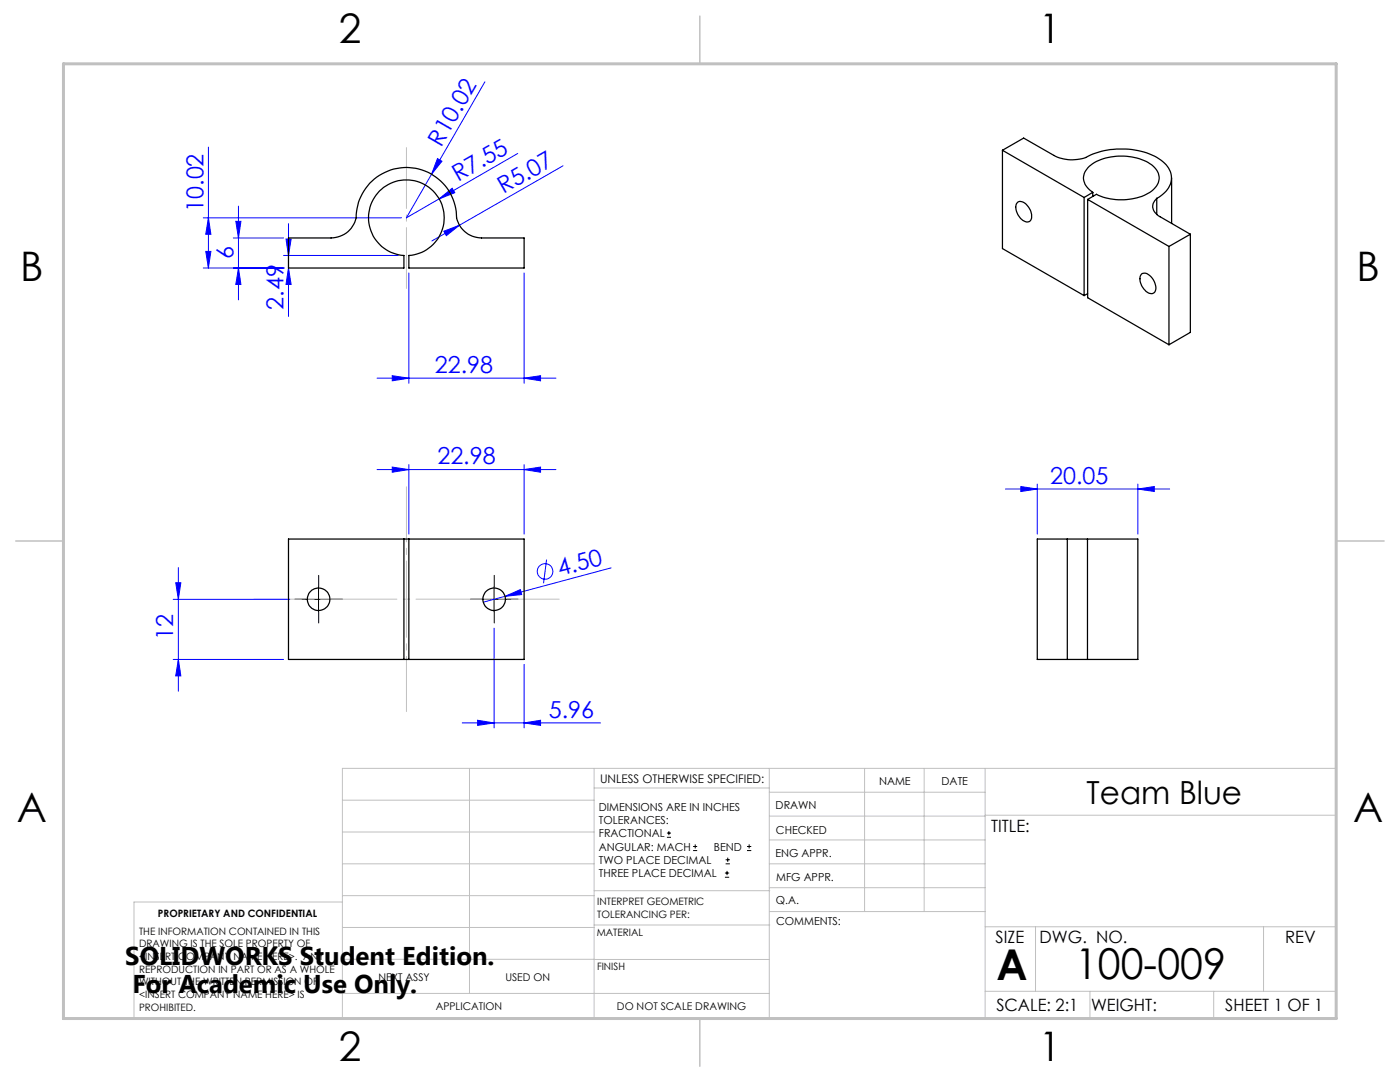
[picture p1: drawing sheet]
<svg xmlns="http://www.w3.org/2000/svg" width="279mm" height="216mm" viewBox="0 0 279 216" stroke-linecap="round" stroke-linejoin="round" font-family="sans-serif">
<g fill="none" stroke="#00f" stroke-width=".2">
<path d="M96.8 16.3l-15.7 27.2 6.5-3.8M41.6 29.4v24.1M87.3 31.6l.9 .6-2.1 2.6zM87.6 39.7l2.6-2.1 .6 .9zM103.3 30.6l-15.7 9.1M112.4 33.1l-20.7 11.8M40.6 53.5h16M40.6 43.5h39.5M41.1 50.2h1l-.5 3.3zM41.6 43.5l.5 3.2h-1zM46.6 47.5h10M47.1 44.2h1l-.5 3.3z"/>
<path d="M47.6 53.5l.5 3.3h-1zM47.6 41.1v18.7M56.6 53.5h.1M56.6 51h23M57.1 47.7h1l-.5 3.3zM57.6 53.5l.5 3.3h-1zM57.6 44.6v18.5M81.6 54.5v22M88.6 46.1l3.1-1.2-2.6 2.1zM91.7 44.9l-5.5 3.2M104.6 54.5v22M75.2 75.5h35.7"/>
<path d="M78.3 75l3.3 .5-3.3 .5zM104.6 75.5l3.3-.5v1zM75.2 93.7h35.7M78.3 93.2l3.3 .5-3.3 .5zM81.6 92.7v13.9M104.6 93.7l3.3-.5v1zM104.6 92.7v13.9M200.7 97.6h32.7M203.7 97.1l3.3 .5-3.3 .5zM207 96.6v10M227.1 97.6l3.3-.5v1zM227.1 96.6v10"/>
<path d="M34.6 119.6h23.2M35.1 116.3h1l-.5 3.3zM35.6 113.2v24.7M100.8 119l3.1-1.3 .2 .9zM109.1 111.7l-.6 4.7M122 113.3l-25.6 6.9M34.6 131.6h22M35.6 131.6l.5 3.3h-1zM98.6 125.3v19.9M104.6 132.6v12.6M92.3 144.3h27.5M95.3 143.7l3.3 .6-3.3 .4z"/>
<path d="M104.6 144.3l3.3-.6v1z"/>
<circle cx="108.8" cy="114" r="1.55"/>
</g>
<g fill="none" stroke="#000" stroke-width=".2">
<path d="M61.1 119.6h5M63.6 117.1v5M96.1 119.6h5M98.6 117.1v5M133.1 167.1h.8M133.1 166.2h.8M133.5 165.8v.9M138.3 169.7h.8M138.3 168.9h.8M138.7 168.5v.8M144.7 175h.8M144.7 174.2h.8"/>
<path d="M144.8 172.4h.9M144.8 171.6h.9M145.1 173.8v.8M145.2 171.1v.9M149.1 169.7h.8M149.1 168.9h.8M149.5 168.5v.8"/>
</g>
<path d="M61.1 119.6h-2.3M63.6 117.1v-2.3M66.1 119.6h2.2M96.1 119.6h-2.2M98.6 117.1v-2.3M101.1 119.6h2.3M63.6 122.1v2.2M98.6 122.1v2.2" fill="none" stroke="#000" stroke-width=".2" stroke-dasharray="15.2 1.3 1.3 1.3"/>
<path d="M81.1 57.6v-28.1" fill="none" stroke="#c0c0c0" stroke-width=".2" stroke-dasharray="15.2 1.3 1.3 1.3" stroke-dashoffset="3.1"/>
<path d="M50.6 119.6h61" fill="none" stroke="#c0c0c0" stroke-width=".2" stroke-dasharray="15.2 1.3 1.3 1.3" stroke-dashoffset="5.7"/>
<path d="M81.1 97.1v44.9" fill="none" stroke="#c0c0c0" stroke-width=".2" stroke-dasharray="15.2 1.3 1.3 1.3" stroke-dashoffset="4.2"/>
<g fill="none" stroke="#c0c0c0" stroke-width=".2">
<path d="M68.3 159.7h50.3M93.7 153.3v44.9M118.6 153.3v49.9M118.6 157.2h34.9M153.5 153.3v49.9M153.5 158.1h43.1M172.5 153.3v28.6M184.4 153.3v28.6M196.6 153.3v49.9M68.3 180h-41.6v23.2h240v-49.9h-198.4v49.9M68.3 178.7h50.3M68.3 172.4h50.3"/>
<path d="M68.3 166h50.3M118.6 177.7h35M153.5 167.6h43.1M153.5 162.8h43.1M153.5 172.4h43.1M153.5 177.1h43.1M196.6 162.7h70.1M68.3 198.2h85.2M68.3 191.4l85.2 .1M68.3 185.1h50.3M118.6 184.6h35M153.6 181.9h43"/>
<path d="M196.6 197.8h70.1M196.6 184.9h70.1M206.7 184.9v12.9M217.5 197.8v5.4M242.2 197.8v5.4M252.2 184.9v12.9"/>
</g>
<path d="M139.7 3.2v9.5M3.1 107.9h9.6M266.7 107.9h9.5M139.7 203.2v9.6" fill="none" stroke="#c0c0c0" stroke-width=".3"/>
<path d="M12.7 12.7h254v190.5h-254z" fill="none" stroke="#c0c0c0" stroke-width=".6"/>
<g fill="#00f">
<path d="M100.8 119l3.1-1.3 .2 .9z"/>
<path d="M88.6 46.1l3.1-1.2-2.6 2.1z"/>
<path d="M87.6 39.7l2.6-2.1 .6 .9z"/>
<path d="M87.3 31.6l.9 .6-2.1 2.6z"/>
<path d="M104.6 93.7l3.3-.5v1zM78.3 93.2l3.3 .5-3.3 .5z"/>
<path d="M95.3 143.7l3.3 .6-3.3 .4zM104.6 144.3l3.3-.6v1zM203.7 97.1l3.3 .5-3.3 .5zM227.1 97.6l3.3-.5v1z"/>
<path d="M78.3 75l3.3 .5-3.3 .5zM104.6 75.5l3.3-.5v1z"/>
<path d="M35.6 131.6l.5 3.3h-1zM35.1 116.3h1l-.5 3.3z"/>
<path d="M57.6 53.5l.5 3.3h-1zM57.1 47.7h1l-.5 3.3z"/>
<path d="M47.1 44.2h1l-.5 3.3zM47.6 53.5l.5 3.3h-1zM41.6 43.5l.5 3.2h-1zM41.1 50.2h1l-.5 3.3z"/>
</g>
<g fill="none" stroke="#000" stroke-width=".25">
<path d="M200.1 30l4.2-2.4 6 3.4a8 8 0 0 0 7.8-.3 15.3 15.3 0 0 1 13.6 1.3 4.1 4.1 0 0 1 0 7.1l-.8 .5M200.1 30l16.3 9.4M200.1 30v19.6l16.3 9.4M216.4 39.4v19.6M217.1 39.8l16.2 9.4M217.1 39.8v19.6l16.2 9.4M218.1 38.4a3.1 3.1 0 0 1-1.4-4.4 8.4 8.4 0 0 1 7.1-2.8 9.2 9.2 0 0 1 6.8 2.5 3.1 3.1 0 0 1-1.1 4.7 11.6 11.6 0 0 1-10.7 .4l-1.7 1M218.1 38.4l-1.7 1M218.1 38.4v.8M230.9 39.6a2.05 2.05 0 0 0 .3 3.5l6.4 3.6M230.9 39.6v3.2M233.8 35.5v9.1"/>
<path d="M57.6 47.5h8.5a5 5 0 0 0 5.1-5.3 10 10 0 0 1 10.5-8.8 10 10 0 0 1 9.4 10.1 5.1 5.1 0 0 0 5 4h8.5v6h-23v-2.5a7.6 7.6 0 0 0 6.1-11.2 7.6 7.6 0 0 0-12.7-.9 7.6 7.6 0 0 0 4.5 11.9l1.1 .2v2.5h-23zM203.1 40.4a1.56 1.56 0 0 1 2.1 .8 2.33 2.33 0 0 1 .3 3 2.05 2.05 0 0 1-2.4-1.5 1.93 1.93 0 0 1 0-2.3zM217.1 58.6l-.7 .4M227.8 54.7a1.56 1.56 0 0 1 2.1 .8 2.33 2.33 0 0 1 .4 3 1.53 1.53 0 0 1-2-.8 2.53 2.53 0 0 1-.5-3zM233.3 49.2v19.6M237.6 46.7v19.6l-4.3 2.5M237.6 46.7l-4.3 2.5M80.6 107.6h1M80.6 107.6h-23v24h23M80.6 107.6v24M81.6 107.6h23v24h-23M81.6 107.6v24"/>
<path d="M213 107.6h4M213 107.6h-6v24h6M213 107.6v24M217 107.6h10.1v24h-10.1M217 107.6v24M80.6 131.6h1M213 131.6h4"/>
<circle cx="63.6" cy="119.6" r="2.24"/>
<circle cx="98.6" cy="119.6" r="2.24"/>
</g>
<g font-size="8.5">
<text x="198.9" y="195.5">A</text>
<text x="214.5" y="195.4">100-009</text>
</g>
<g font-size="8.1">
<text x="67.6" y="8.6">2</text>
<text x="207.3" y="8.6">1</text>
<text x="4" y="56.2">B</text>
<text x="270.7" y="56.2">B</text>
<text x="3.3" y="164.1">A</text>
<text x="270" y="164.1">A</text>
<text x="67.6" y="211.8">2</text>
<text x="207.3" y="211.8">1</text>
</g>
<text font-size="6.3" x="216.9" y="160.5">Team Blue</text>
<g font-size="5.1">
<text x="25" y="192.5">SOLIDWORKS Student Edition.</text>
<text x="26.4" y="198.1">For Academic Use Only.</text>
</g>
<g font-size="4.7" fill="#00f">
<text x="88" y="29.5" transform="rotate(-60 88 29.5)">R10.02</text>
<text x="91.5" y="36.3" transform="rotate(-30 91.5 36.3)">R7.55</text>
<text x="100.5" y="38.8" transform="rotate(-30 100.5 38.8)">R5.07</text>
<text x="40.6" y="42.3" transform="rotate(-90 40.6 42.3)">10.02</text>
<text x="46.6" y="51.8" transform="rotate(-90 46.6 51.8)">6</text>
<text x="56.6" y="61.8" transform="rotate(-90 56.6 61.8)">2.49</text>
<text x="86.8" y="74.4">22.98</text>
<text x="87.3" y="92.7">22.98</text>
<text x="209.6" y="96.5">20.05</text>
<text x="111.7" y="115" transform="rotate(-15 111.7 115)">4.50</text>
<text x="34.6" y="127.7" transform="rotate(-90 34.6 127.7)">12</text>
<text x="109.5" y="143.2">5.96</text>
</g>
<g font-size="3.4">
<text x="197.8" y="166">TITLE:</text>
<text x="198.7" y="188.1">SIZE</text>
<text x="207.5" y="188.1">DWG. NO.</text>
<text x="256.5" y="188.2">REV</text>
<text x="198.8" y="201.7">SCALE: 2:1</text>
<text x="217.7" y="201.8">WEIGHT:</text>
<text x="244.5" y="201.7">SHEET 1 OF 1</text>
</g>
<text font-size="2.4" x="119.8" y="156.2">UNLESS OTHERWISE SPECIFIED:</text>
<g font-size="2.2">
<text x="119.5" y="161.8">DIMENSIONS ARE IN INCHES</text>
<text x="154.8" y="161.4">DRAWN</text>
<text x="175.4" y="156.6">NAME</text>
<text x="187.9" y="156.7">DATE</text>
<text x="119.5" y="164.4">TOLERANCES:</text>
<text x="119.5" y="167.1">FRACTIONAL</text>
<text x="154.9" y="166.3">CHECKED</text>
<text x="119.5" y="169.7">ANGULAR: MACH</text>
<text x="119.5" y="172.4">TWO PLACE DECIMAL</text>
<text x="142.5" y="169.7">BEND</text>
<text x="154.8" y="171">ENG APPR.</text>
<text x="119.5" y="175">THREE PLACE DECIMAL</text>
<text x="154.9" y="175.7">MFG APPR.</text>
<text x="154.9" y="180.4">Q.A.</text>
<text x="154.9" y="184.6">COMMENTS:</text>
</g>
<g font-size="2.1">
<text x="75.5" y="195.7">NEXT ASSY</text>
<text x="100.9" y="195.7">USED ON</text>
<text x="86.9" y="201.5">APPLICATION</text>
<text x="123.1" y="201.6">DO NOT SCALE DRAWING</text>
</g>
<g font-size="2">
<text x="31.5" y="182.9">PROPRIETARY AND CONFIDENTIAL</text>
<text x="119.2" y="180.6">INTERPRET GEOMETRIC</text>
<text x="119.2" y="183.1">TOLERANCING PER:</text>
<text x="27.8" y="186.5">THE INFORMATION CONTAINED IN THIS</text>
<text x="27.8" y="189">DRAWING IS THE SOLE PROPERTY OF</text>
<text x="27.8" y="191.6">&lt;INSERT COMPANY NAME HERE&gt;. ANY</text>
<text x="119.1" y="186.7">MATERIAL</text>
<text x="27.8" y="194.1">REPRODUCTION IN PART OR AS A WHOLE</text>
<text x="27.8" y="196.6">WITHOUT THE WRITTEN PERMISSION OF</text>
<text x="119.1" y="193.5">FINISH</text>
<text x="27.8" y="199.1">&lt;INSERT COMPANY NAME HERE&gt; IS</text>
<text x="27.8" y="201.7">PROHIBITED.</text>
</g>
</svg>
